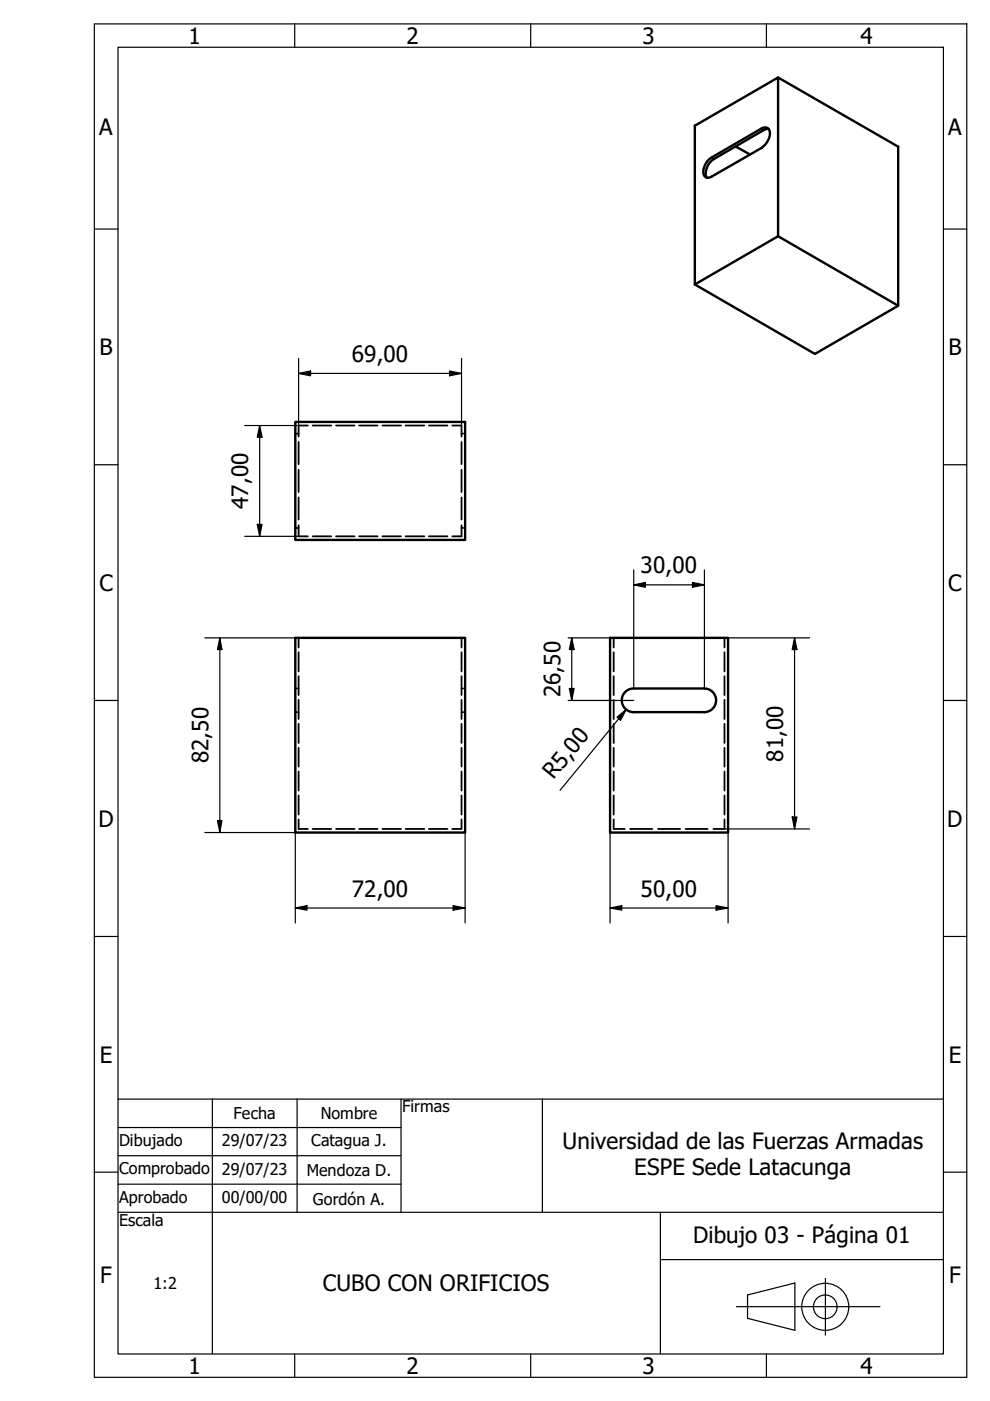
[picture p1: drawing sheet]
<svg xmlns="http://www.w3.org/2000/svg" width="210mm" height="297mm" viewBox="0 0 210 297" stroke-linecap="round" stroke-linejoin="round" font-family="sans-serif">
<!-- layer: Oculto (ISO) -->
<g fill="none" stroke="#000" stroke-width=".38">
<path d="M62.6 91.9h.3M63.1 91.9h.2M63.3 93.7v4.7M63.3 99.6v4.7M65.3 90.2h-2v2.4M66.3 90.2h3.9M71.2 90.2h4M76.1 90.2h4M81.1 90.2h3.9M86 90.2h4M90.9 90.2h4M95.9 90.2h2v2.4"/>
<path d="M97.9 93.7v4.7M97.9 99.6v4.7M97.9 91.9h.2M98.4 91.9h.2M62.6 111.9h.3M63.1 111.9h.2M63.3 105.5v4.7M63.3 111.4v2.3h2M66.3 113.7h3.9M71.2 113.7h4M76.1 113.7h4M81.1 113.7h3.9"/>
<path d="M86 113.7h4M90.9 113.7h4M97.9 105.5v4.7M97.9 111.4v2.3h-2M97.9 111.9h.2M98.4 111.9h.2M63.3 135.2v2.1M63.3 138.3v4.1M97.9 135.2v2.1M97.9 138.3v4.1M130.1 135.2v2.1M130.1 138.3v4.1"/>
<path d="M153.6 135.2v2.1M153.6 138.3v4.1M62.6 146h.3M62.6 151h.3M63.1 146h.2M63.1 151h.2M63.3 143.4v4M63.3 148.4v4M63.3 153.5v4M63.3 158.5v4M97.9 146h.2M97.9 151h.2"/>
<path d="M97.9 143.4v4M97.9 148.4v4M97.9 153.5v4M97.9 158.5v4M98.4 146h.2M98.4 151h.2M130.1 143.4v4M130.1 148.4v4M130.1 153.5v4M130.1 158.5v4M153.6 143.4v4M153.6 148.4v4"/>
<path d="M153.6 153.5v4M153.6 158.5v4M63.3 163.6v4M63.3 168.6v4.1M63.3 173.7v2.1h2M66.3 175.8h3.9M71.2 175.8h4M76.1 175.8h4M81.1 175.8h3.9M86 175.8h4M90.9 175.8h4M97.9 173.7v2.1h-2"/>
<path d="M97.9 163.6v4M97.9 168.6v4.1M130.1 173.7v2.1h2.4M130.1 163.6v4M130.1 168.6v4.1M133.6 175.8h4.7M139.5 175.8h4.7M145.4 175.8h4.7M153.6 173.7v2.1h-2.3M153.6 163.6v4M153.6 168.6v4.1"/>
</g>
<!-- layer: Visible (ISO) -->
<g fill="none" stroke="#000" stroke-width=".51">
<path d="M165 16.4l25.4 14.7v33.7l-17.6 10.2-25.5-14.7M147.3 26.7l17.7-10.3v33.7l-17.7 10.2zM150 34.1l.9-.7 10.6-6.2a1.09 1.09 0 0 1 1.2-.1 1.09 1.09 0 0 1 .6 1.1 4.4 4.4 0 0 1-1.8 3.2l-10.6 6.1a1.08 1.08 0 0 1-1.3 .1 1.08 1.08 0 0 1-.5-1.2 4.3 4.3 0 0 1 .9-2.3zM156 31l3 1.8M162.9 27.4l-.3-.1-.6 .2-10.6 6.2a3.7 3.7 0 0 0-1.7 3.6l.2 .4M165 50.1l25.4 14.7M62.6 89.5h36v25h-36zM62.6 135.2h36v41.3h-36zM129.3 135.2h25.1v41.3h-25.1zM134.3 146a2.51 2.51 0 0 0-2.5 2.5 2.51 2.51 0 0 0 2.5 2.5M134.4 146h15M134.4 151h15"/>
<path d="M149.3 146a2.51 2.51 0 0 1 2.5 2.5 2.51 2.51 0 0 1-2.5 2.5"/>
</g>
<!-- layer: Visible fina (ISO) -->
<path d="M150.9 33.4l.5 .3M161.5 27.2l.5 .3" fill="none" stroke="#000" stroke-width=".38"/>
<g fill="none" stroke="#000" stroke-width=".25">
<path d="M20 5.1h185v286.9h-185zM25 10h175v277.1h-175zM62.5 5.1v4.9M112.5 5.1v4.9M162.5 5.1v4.9M20 48.6h5M200 48.6h5M20 98.5h5M200 98.5h5M20 148.5h5M200 148.5h5M20 198.6h5"/>
<path d="M200 198.6h5M25 239.1h60M25 233h175M45 233v54.1M63 233v24M85 233v24M115 233v24M20 248.5h5M25 245h60M25 251.1h60M25 257h175M140 257v30.1"/>
<path d="M200 248.5h5M140 267.1h60M156.1 277h30.5M158.5 274.6l10-2.6v10.1l-10-2.6zM175 271.1v12M62.5 287.1v4.9M112.5 287.1v4.9M162.5 287.1v4.9"/>
<circle cx="175" cy="277.1" r="5"/>
<circle cx="175" cy="277.1" r="2.51"/>
</g>
<!-- layer: Cota (ISO) -->
<g fill="none" stroke="#000" stroke-width=".25">
<path d="M63.3 79.2l2.5-.5v1zM63.3 79.2h34.6M63.3 76v14.2h-11.4M95.3 78.7l2.6 .5-2.6 .5zM97.9 76v14.2M55.1 90.2l.5 2.5h-1.1zM55.1 90.2v23.5M51.9 113.7h11.4M54.5 111.2h1.1l-.5 2.5zM43.4 135.2h19.2M46.6 135.2l.5 2.5h-1zM46.6 135.2v41.3"/>
<path d="M120.5 135.2h8.8M121.2 135.2l.5 2.5h-1zM121.2 135.2v13.3M134.4 124l2.4-.5v1zM134.4 124h15M134.4 120.8v25.2M146.8 123.5l2.6 .5-2.6 .5zM149.4 120.8v25.2M153.6 135.2h18M168.5 135.2l.5 2.5h-1zM168.5 135.2v40.6M120.5 148.5h13.9"/>
<path d="M120.7 146h1l-.5 2.5zM130.8 152.1l2-1.7-1.2 2.3zM132.8 150.4l-14.1 17.2M43.4 176.5h19.2v19.2M46.1 174h1l-.5 2.5zM98.6 176.5v19.2M129.3 176.5v19.2M153.6 175.8h18M154.4 176.5v19.2M168 173.2h1l-.5 2.6zM62.6 192.5l2.5-.5v1zM62.6 192.5h36"/>
<path d="M96.1 192l2.5 .5-2.5 .5zM129.3 192.5l2.5-.5v1zM129.3 192.5h25.1M151.8 192l2.6 .5-2.6 .5z"/>
</g>
<g fill="#000">
<path d="M63.3 79.2l2.5-.5v1zM95.3 78.7l2.6 .5-2.6 .5zM55.1 90.2l.5 2.5h-1.1zM54.5 111.2h1.1l-.5 2.5zM46.6 135.2l.5 2.5h-1zM121.2 135.2l.5 2.5h-1zM134.4 124l2.4-.5v1zM146.8 123.5l2.6 .5-2.6 .5zM168.5 135.2l.5 2.5h-1zM120.7 146h1l-.5 2.5zM130.8 152.1l2-1.7-1.2 2.3zM46.1 174h1l-.5 2.5z"/>
<path d="M168 173.2h1l-.5 2.6zM62.6 192.5l2.5-.5v1zM96.1 192l2.5 .5-2.5 .5zM129.3 192.5l2.5-.5v1zM151.8 192l2.6 .5-2.6 .5z"/>
</g>
<g font-size="4.8">
<text x="39.9" y="9.3">1</text>
<text x="86.2" y="9.3">2</text>
<text x="136.2" y="9.3">3</text>
<text x="182.4" y="9.3">4</text>
<text x="21" y="28.6">A</text>
<text x="201" y="28.6">A</text>
<text x="21.1" y="75.3">B</text>
<text x="74.6" y="76.8">69,00</text>
<text x="201.1" y="75.3">B</text>
<text x="52.6" y="107.9" transform="rotate(-90 52.6 107.9)">47,00</text>
<text x="21.1" y="125.3">C</text>
<text x="135.8" y="121.6">30,00</text>
<text x="201" y="125.3">C</text>
<text x="118.8" y="147.8" transform="rotate(-90 118.8 147.8)">26,50</text>
<text x="44.2" y="161.8" transform="rotate(-90 44.2 161.8)">82,50</text>
<text x="166.1" y="161.5" transform="rotate(-90 166.1 161.5)">81,00</text>
<text x="117.3" y="165.5" transform="rotate(-51 117.3 165.5)">R5,00</text>
<text x="20.9" y="175.3">D</text>
<text x="200.9" y="175.3">D</text>
<text x="74.6" y="190.1">72,00</text>
<text x="135.8" y="190.1">50,00</text>
<text x="21.1" y="225.3">E</text>
<text x="201.2" y="225.3">E</text>
<text x="119.3" y="243.5">Universidad de las Fuerzas Armadas</text>
<text x="134.5" y="249.2">ESPE Sede Latacunga</text>
<text x="146.9" y="263.5">Dibujo 03 - Página 01</text>
<text x="21.3" y="272">F</text>
<text x="68.5" y="273.8">CUBO CON ORIFICIOS</text>
<text x="201.2" y="272">F</text>
<text x="39.9" y="291.3">1</text>
<text x="86.2" y="291.3">2</text>
<text x="136.2" y="291.3">3</text>
<text x="182.4" y="291.3">4</text>
</g>
<g font-size="3.4">
<text x="49.5" y="237.3">Fecha</text>
<text x="68" y="237.3">Nombre</text>
<text x="85.3" y="235.8">Firmas</text>
<text x="25.3" y="243">Dibujado</text>
<text x="47.1" y="243.1">29/07/23</text>
<text x="66" y="242.9">Catagua J.</text>
<text x="25.3" y="249">Comprobado</text>
<text x="47.1" y="249.1">29/07/23</text>
<text x="65" y="249.3">Mendoza D.</text>
<text x="25.3" y="255">Aprobado</text>
<text x="47.1" y="255.1">00/00/00</text>
<text x="66.4" y="255.4">Gordón A.</text>
<text x="25.3" y="259.9">Escala</text>
<text x="32.5" y="273.3">1:2</text>
</g>
</svg>
